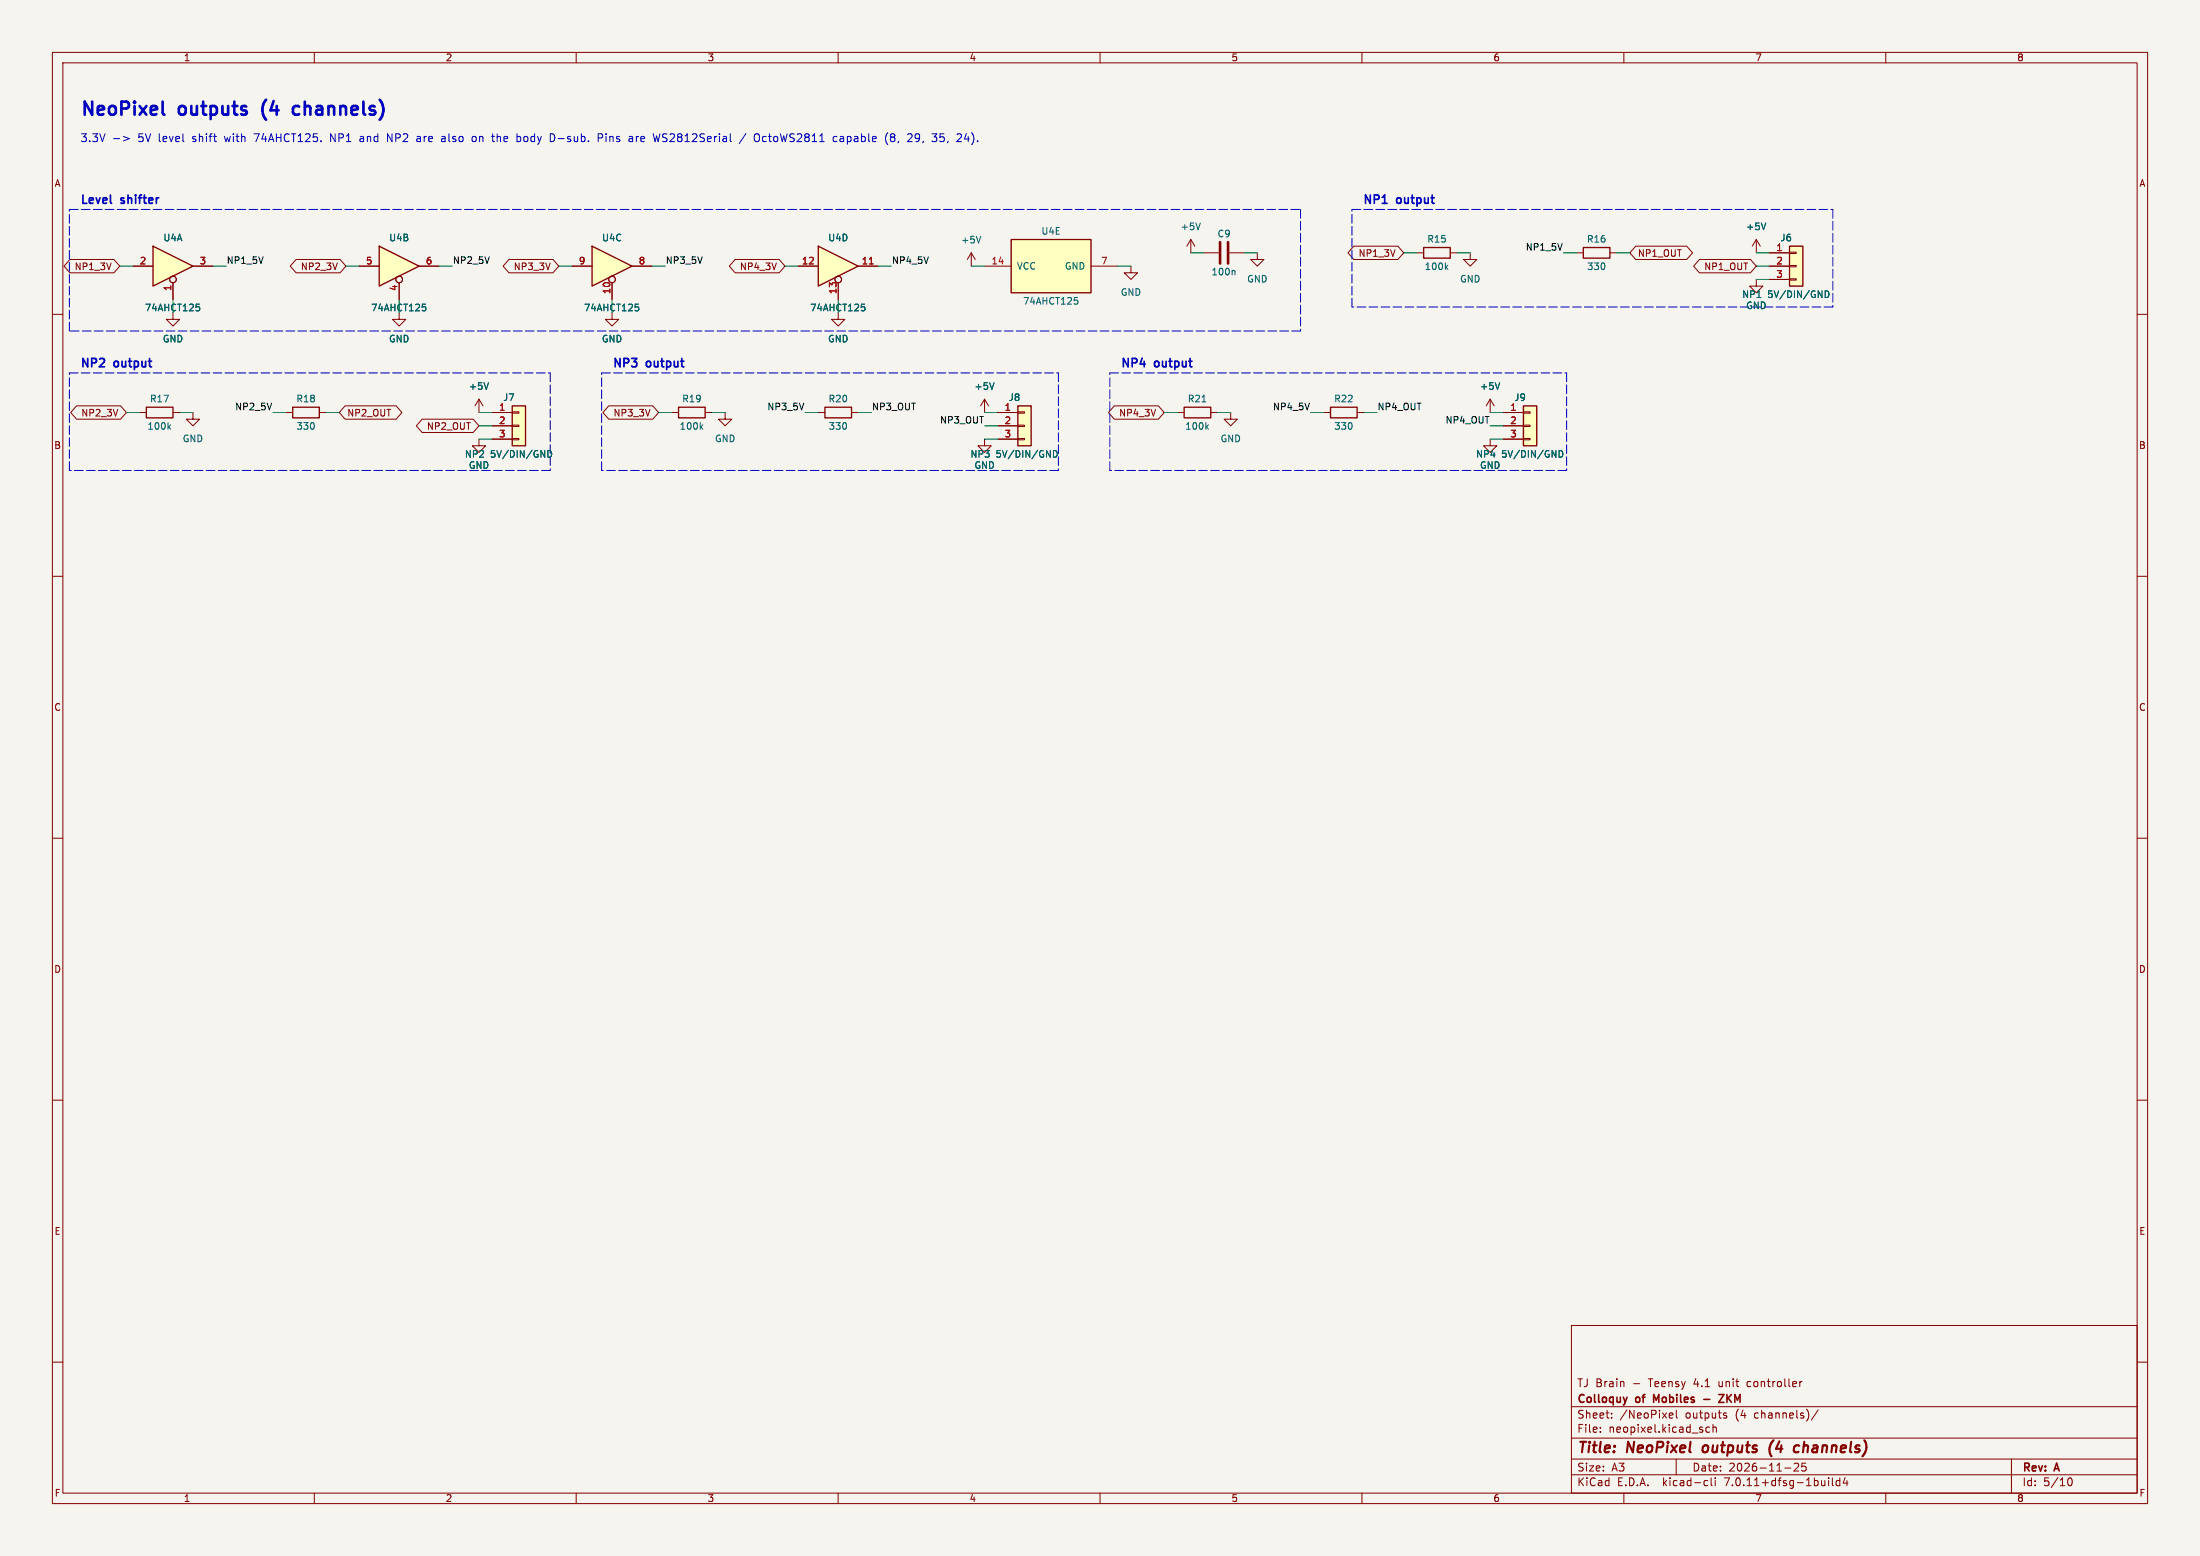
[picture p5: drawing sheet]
(kicad_sch (version 20230121) (generator eeschema)
 (paper "A3")
 (title_block (title "NeoPixel outputs (4 channels)") (date "2026-11-25") (rev "A") (company "Colloquy of Mobiles - ZKM") (comment 1 "TJ Brain - Teensy 4.1 unit controller"))
 (lib_symbols
  (symbol "74xx:74LVC125"
   (pin_names
    (offset 1.016)) (in_bom yes) (on_board yes)
   (property "Reference" "U" (at 0 1.27 0) (effects (font (size 1.27 1.27))))
   (property "Value" "74LVC125" (at 0 -1.27 0) (effects (font (size 1.27 1.27))))
   (property "Footprint" "" (at 0 0 0) (effects (font (size 1.27 1.27)) hide))
   (property "Datasheet" "http://www.ti.com/lit/gpn/sn74LVC125" (at 0 0 0) (effects (font (size 1.27 1.27)) hide))
   (property "ki_locked" "" (at 0 0 0) (effects (font (size 1.27 1.27))))
   (symbol "74LVC125_1_0"
    (polyline (pts (xy -3.81 3.81) (xy -3.81 -3.81) (xy 3.81 0) (xy -3.81 3.81)) (stroke (width 0.254) (type default)) (fill (type background)))
    (pin input inverted (at 0 -6.35 90) (length 4.445) (name "~" (effects (font (size 1.27 1.27)))) (number "1" (effects (font (size 1.27 1.27)))))
    (pin input line (at -7.62 0 0) (length 3.81) (name "~" (effects (font (size 1.27 1.27)))) (number "2" (effects (font (size 1.27 1.27)))))
    (pin tri_state line (at 7.62 0 180) (length 3.81) (name "~" (effects (font (size 1.27 1.27)))) (number "3" (effects (font (size 1.27 1.27))))))
   (symbol "74LVC125_2_0"
    (polyline (pts (xy -3.81 3.81) (xy -3.81 -3.81) (xy 3.81 0) (xy -3.81 3.81)) (stroke (width 0.254) (type default)) (fill (type background)))
    (pin input inverted (at 0 -6.35 90) (length 4.445) (name "~" (effects (font (size 1.27 1.27)))) (number "4" (effects (font (size 1.27 1.27)))))
    (pin input line (at -7.62 0 0) (length 3.81) (name "~" (effects (font (size 1.27 1.27)))) (number "5" (effects (font (size 1.27 1.27)))))
    (pin tri_state line (at 7.62 0 180) (length 3.81) (name "~" (effects (font (size 1.27 1.27)))) (number "6" (effects (font (size 1.27 1.27))))))
   (symbol "74LVC125_3_0"
    (polyline (pts (xy -3.81 3.81) (xy -3.81 -3.81) (xy 3.81 0) (xy -3.81 3.81)) (stroke (width 0.254) (type default)) (fill (type background)))
    (pin input inverted (at 0 -6.35 90) (length 4.445) (name "~" (effects (font (size 1.27 1.27)))) (number "10" (effects (font (size 1.27 1.27)))))
    (pin tri_state line (at 7.62 0 180) (length 3.81) (name "~" (effects (font (size 1.27 1.27)))) (number "8" (effects (font (size 1.27 1.27)))))
    (pin input line (at -7.62 0 0) (length 3.81) (name "~" (effects (font (size 1.27 1.27)))) (number "9" (effects (font (size 1.27 1.27))))))
   (symbol "74LVC125_4_0"
    (polyline (pts (xy -3.81 3.81) (xy -3.81 -3.81) (xy 3.81 0) (xy -3.81 3.81)) (stroke (width 0.254) (type default)) (fill (type background)))
    (pin tri_state line (at 7.62 0 180) (length 3.81) (name "~" (effects (font (size 1.27 1.27)))) (number "11" (effects (font (size 1.27 1.27)))))
    (pin input line (at -7.62 0 0) (length 3.81) (name "~" (effects (font (size 1.27 1.27)))) (number "12" (effects (font (size 1.27 1.27)))))
    (pin input inverted (at 0 -6.35 90) (length 4.445) (name "~" (effects (font (size 1.27 1.27)))) (number "13" (effects (font (size 1.27 1.27))))))
   (symbol "74LVC125_5_0"
    (pin power_in line (at 0 12.7 270) (length 5.08) (name "VCC" (effects (font (size 1.27 1.27)))) (number "14" (effects (font (size 1.27 1.27)))))
    (pin power_in line (at 0 -12.7 90) (length 5.08) (name "GND" (effects (font (size 1.27 1.27)))) (number "7" (effects (font (size 1.27 1.27))))))
   (symbol "74LVC125_5_1"
    (rectangle (start -5.08 7.62) (end 5.08 -7.62) (stroke (width 0.254) (type default)) (fill (type background)))))
(symbol "Connector_Generic:Conn_01x03"
   (pin_names
    (offset 1.016) hide) (in_bom yes) (on_board yes)
   (property "Reference" "J" (at 0 5.08 0) (effects (font (size 1.27 1.27))))
   (property "Value" "Conn_01x03" (at 0 -5.08 0) (effects (font (size 1.27 1.27))))
   (property "Footprint" "" (at 0 0 0) (effects (font (size 1.27 1.27)) hide))
   (property "Datasheet" "~" (at 0 0 0) (effects (font (size 1.27 1.27)) hide))
   (symbol "Conn_01x03_1_1"
    (rectangle (start -1.27 -2.413) (end 0 -2.667) (stroke (width 0.1524) (type default)) (fill (type none)))
    (rectangle (start -1.27 0.127) (end 0 -0.127) (stroke (width 0.1524) (type default)) (fill (type none)))
    (rectangle (start -1.27 2.667) (end 0 2.413) (stroke (width 0.1524) (type default)) (fill (type none)))
    (rectangle (start -1.27 3.81) (end 1.27 -3.81) (stroke (width 0.254) (type default)) (fill (type background)))
    (pin passive line (at -5.08 2.54 0) (length 3.81) (name "Pin_1" (effects (font (size 1.27 1.27)))) (number "1" (effects (font (size 1.27 1.27)))))
    (pin passive line (at -5.08 0 0) (length 3.81) (name "Pin_2" (effects (font (size 1.27 1.27)))) (number "2" (effects (font (size 1.27 1.27)))))
    (pin passive line (at -5.08 -2.54 0) (length 3.81) (name "Pin_3" (effects (font (size 1.27 1.27)))) (number "3" (effects (font (size 1.27 1.27)))))))
(symbol "Device:C"
   (pin_numbers hide)
   (pin_names
    (offset 0.254)) (in_bom yes) (on_board yes)
   (property "Reference" "C" (at 0.635 2.54 0) (effects (font (size 1.27 1.27)) (justify left)))
   (property "Value" "C" (at 0.635 -2.54 0) (effects (font (size 1.27 1.27)) (justify left)))
   (property "Footprint" "" (at 0.9652 -3.81 0) (effects (font (size 1.27 1.27)) hide))
   (property "Datasheet" "~" (at 0 0 0) (effects (font (size 1.27 1.27)) hide))
   (symbol "C_0_1"
    (polyline (pts (xy -2.032 -0.762) (xy 2.032 -0.762)) (stroke (width 0.508) (type default)) (fill (type none)))
    (polyline (pts (xy -2.032 0.762) (xy 2.032 0.762)) (stroke (width 0.508) (type default)) (fill (type none))))
   (symbol "C_1_1"
    (pin passive line (at 0 3.81 270) (length 2.794) (name "~" (effects (font (size 1.27 1.27)))) (number "1" (effects (font (size 1.27 1.27)))))
    (pin passive line (at 0 -3.81 90) (length 2.794) (name "~" (effects (font (size 1.27 1.27)))) (number "2" (effects (font (size 1.27 1.27)))))))
(symbol "Device:R"
   (pin_numbers hide)
   (pin_names
    (offset 0)) (in_bom yes) (on_board yes)
   (property "Reference" "R" (at 2.032 0 90) (effects (font (size 1.27 1.27))))
   (property "Value" "R" (at 0 0 90) (effects (font (size 1.27 1.27))))
   (property "Footprint" "" (at -1.778 0 90) (effects (font (size 1.27 1.27)) hide))
   (property "Datasheet" "~" (at 0 0 0) (effects (font (size 1.27 1.27)) hide))
   (symbol "R_0_1"
    (rectangle (start -1.016 -2.54) (end 1.016 2.54) (stroke (width 0.254) (type default)) (fill (type none))))
   (symbol "R_1_1"
    (pin passive line (at 0 3.81 270) (length 1.27) (name "~" (effects (font (size 1.27 1.27)))) (number "1" (effects (font (size 1.27 1.27)))))
    (pin passive line (at 0 -3.81 90) (length 1.27) (name "~" (effects (font (size 1.27 1.27)))) (number "2" (effects (font (size 1.27 1.27)))))))
(symbol "power:+5V"
   (power)
   (pin_names
    (offset 0)) (in_bom yes) (on_board yes)
   (property "Reference" "#PWR" (at 0 -3.81 0) (effects (font (size 1.27 1.27)) hide))
   (property "Value" "+5V" (at 0 3.556 0) (effects (font (size 1.27 1.27))))
   (property "Footprint" "" (at 0 0 0) (effects (font (size 1.27 1.27)) hide))
   (property "Datasheet" "" (at 0 0 0) (effects (font (size 1.27 1.27)) hide))
   (symbol "+5V_0_1"
    (polyline (pts (xy -0.762 1.27) (xy 0 2.54)) (stroke (width 0) (type default)) (fill (type none)))
    (polyline (pts (xy 0 0) (xy 0 2.54)) (stroke (width 0) (type default)) (fill (type none)))
    (polyline (pts (xy 0 2.54) (xy 0.762 1.27)) (stroke (width 0) (type default)) (fill (type none))))
   (symbol "+5V_1_1"
    (pin power_in line (at 0 0 90) (length 0) hide (name "+5V" (effects (font (size 1.27 1.27)))) (number "1" (effects (font (size 1.27 1.27)))))))
(symbol "power:GND"
   (power)
   (pin_names
    (offset 0)) (in_bom yes) (on_board yes)
   (property "Reference" "#PWR" (at 0 -6.35 0) (effects (font (size 1.27 1.27)) hide))
   (property "Value" "GND" (at 0 -3.81 0) (effects (font (size 1.27 1.27))))
   (property "Footprint" "" (at 0 0 0) (effects (font (size 1.27 1.27)) hide))
   (property "Datasheet" "" (at 0 0 0) (effects (font (size 1.27 1.27)) hide))
   (symbol "GND_0_1"
    (polyline (pts (xy 0 0) (xy 0 -1.27) (xy 1.27 -1.27) (xy 0 -2.54) (xy -1.27 -1.27) (xy 0 -1.27)) (stroke (width 0) (type default)) (fill (type none))))
   (symbol "GND_1_1"
    (pin power_in line (at 0 0 270) (length 0) hide (name "GND" (effects (font (size 1.27 1.27)))) (number "1" (effects (font (size 1.27 1.27))))))))
 (text "NeoPixel outputs (4 channels)" (at 15.24 22.48 0) (effects (font (size 2.5 2.5) bold) (justify left bottom)))
 (text "3.3V -> 5V level shift with 74AHCT125. NP1 and NP2 are also on the body D-sub. Pins are WS2812Serial / OctoWS2811 capable (8, 29, 35, 24)." (at 15.24 27.48 0) (effects (font (size 1.5 1.5)) (justify left bottom)))
 (text "Level shifter" (at 15.24 39.28 0) (effects (font (size 1.6 1.6) bold) (justify left bottom)))
 (polyline (pts (xy 13.24 39.98) (xy 248.2812 39.98)) (stroke (width 0) (type dash)))
 (polyline (pts (xy 248.2812 39.98) (xy 248.2812 63.18)) (stroke (width 0) (type dash)))
 (polyline (pts (xy 248.2812 63.18) (xy 13.24 63.18)) (stroke (width 0) (type dash)))
 (polyline (pts (xy 13.24 63.18) (xy 13.24 39.98)) (stroke (width 0) (type dash)))
 (symbol (lib_id "74xx:74LVC125") (at 33.02 50.8 0) (unit 1)
 (in_bom yes) (on_board yes) (dnp no)
 (property "Reference" "U4" (at 33.02 45.39 0) (effects (font (size 1.27 1.27))))
 (property "Value" "74AHCT125" (at 33.02 58.75 0) (effects (font (size 1.27 1.27))))
 (property "Footprint" "Package_SO:SOIC-14_3.9x8.7mm_P1.27mm" (at 33.02 50.8 0) (effects (font (size 1.27 1.27)) hide))
 (property "Datasheet" "" (at 33.02 50.8 0) (effects (font (size 1.27 1.27)) hide))
 (property "Description" "use 74AHCT125 (TTL thresholds @5V)" (at 33.02 50.8 0) (effects (font (size 1.27 1.27)) hide))
 (pin "1")
 (pin "2")
 (pin "3"))
 (wire (pts (xy 33.02 57.15) (xy 33.02 59.69)) (stroke (width 0) (type default)))
 (symbol (lib_id "power:GND") (at 33.02 59.69 0) (unit 1)
 (in_bom yes) (on_board yes) (dnp no)
 (property "Reference" "#PWR0501" (at 33.02 56.69 0) (effects (font (size 1.27 1.27)) hide))
 (property "Value" "GND" (at 33.02 64.69 0) (effects (font (size 1.27 1.27))))
 (property "Footprint" "" (at 33.02 59.69 0) (effects (font (size 1.27 1.27)) hide))
 (property "Datasheet" "" (at 33.02 59.69 0) (effects (font (size 1.27 1.27)) hide))
 (pin "1"))
 (wire (pts (xy 25.4 50.8) (xy 22.86 50.8)) (stroke (width 0) (type default)))
 (global_label "NP1_3V" (shape bidirectional) (at 22.86 50.8 180) (fields_autoplaced) (effects (font (size 1.27 1.27)) (justify right)) (property "Intersheetrefs" "${INTERSHEET_REFS}" (at 22.86 50.8 0) (effects (font (size 1 1)) hide)))
 (wire (pts (xy 40.64 50.8) (xy 43.18 50.8)) (stroke (width 0) (type default)))
 (label "NP1_5V" (at 43.18 50.8 0) (fields_autoplaced) (effects (font (size 1.27 1.27)) (justify left bottom)))
 (symbol (lib_id "74xx:74LVC125") (at 76.2 50.8 0) (unit 2)
 (in_bom yes) (on_board yes) (dnp no)
 (property "Reference" "U4" (at 76.2 45.39 0) (effects (font (size 1.27 1.27))))
 (property "Value" "74AHCT125" (at 76.2 58.75 0) (effects (font (size 1.27 1.27))))
 (property "Footprint" "Package_SO:SOIC-14_3.9x8.7mm_P1.27mm" (at 76.2 50.8 0) (effects (font (size 1.27 1.27)) hide))
 (property "Datasheet" "" (at 76.2 50.8 0) (effects (font (size 1.27 1.27)) hide))
 (property "Description" "use 74AHCT125 (TTL thresholds @5V)" (at 76.2 50.8 0) (effects (font (size 1.27 1.27)) hide))
 (pin "4")
 (pin "5")
 (pin "6"))
 (wire (pts (xy 76.2 57.15) (xy 76.2 59.69)) (stroke (width 0) (type default)))
 (symbol (lib_id "power:GND") (at 76.2 59.69 0) (unit 1)
 (in_bom yes) (on_board yes) (dnp no)
 (property "Reference" "#PWR0502" (at 76.2 56.69 0) (effects (font (size 1.27 1.27)) hide))
 (property "Value" "GND" (at 76.2 64.69 0) (effects (font (size 1.27 1.27))))
 (property "Footprint" "" (at 76.2 59.69 0) (effects (font (size 1.27 1.27)) hide))
 (property "Datasheet" "" (at 76.2 59.69 0) (effects (font (size 1.27 1.27)) hide))
 (pin "1"))
 (wire (pts (xy 68.58 50.8) (xy 66.04 50.8)) (stroke (width 0) (type default)))
 (global_label "NP2_3V" (shape bidirectional) (at 66.04 50.8 180) (fields_autoplaced) (effects (font (size 1.27 1.27)) (justify right)) (property "Intersheetrefs" "${INTERSHEET_REFS}" (at 66.04 50.8 0) (effects (font (size 1 1)) hide)))
 (wire (pts (xy 83.82 50.8) (xy 86.36 50.8)) (stroke (width 0) (type default)))
 (label "NP2_5V" (at 86.36 50.8 0) (fields_autoplaced) (effects (font (size 1.27 1.27)) (justify left bottom)))
 (symbol (lib_id "74xx:74LVC125") (at 116.84 50.8 0) (unit 3)
 (in_bom yes) (on_board yes) (dnp no)
 (property "Reference" "U4" (at 116.84 45.39 0) (effects (font (size 1.27 1.27))))
 (property "Value" "74AHCT125" (at 116.84 58.75 0) (effects (font (size 1.27 1.27))))
 (property "Footprint" "Package_SO:SOIC-14_3.9x8.7mm_P1.27mm" (at 116.84 50.8 0) (effects (font (size 1.27 1.27)) hide))
 (property "Datasheet" "" (at 116.84 50.8 0) (effects (font (size 1.27 1.27)) hide))
 (property "Description" "use 74AHCT125 (TTL thresholds @5V)" (at 116.84 50.8 0) (effects (font (size 1.27 1.27)) hide))
 (pin "10")
 (pin "8")
 (pin "9"))
 (wire (pts (xy 116.84 57.15) (xy 116.84 59.69)) (stroke (width 0) (type default)))
 (symbol (lib_id "power:GND") (at 116.84 59.69 0) (unit 1)
 (in_bom yes) (on_board yes) (dnp no)
 (property "Reference" "#PWR0503" (at 116.84 56.69 0) (effects (font (size 1.27 1.27)) hide))
 (property "Value" "GND" (at 116.84 64.69 0) (effects (font (size 1.27 1.27))))
 (property "Footprint" "" (at 116.84 59.69 0) (effects (font (size 1.27 1.27)) hide))
 (property "Datasheet" "" (at 116.84 59.69 0) (effects (font (size 1.27 1.27)) hide))
 (pin "1"))
 (wire (pts (xy 124.46 50.8) (xy 127 50.8)) (stroke (width 0) (type default)))
 (label "NP3_5V" (at 127 50.8 0) (fields_autoplaced) (effects (font (size 1.27 1.27)) (justify left bottom)))
 (wire (pts (xy 109.22 50.8) (xy 106.68 50.8)) (stroke (width 0) (type default)))
 (global_label "NP3_3V" (shape bidirectional) (at 106.68 50.8 180) (fields_autoplaced) (effects (font (size 1.27 1.27)) (justify right)) (property "Intersheetrefs" "${INTERSHEET_REFS}" (at 106.68 50.8 0) (effects (font (size 1 1)) hide)))
 (symbol (lib_id "74xx:74LVC125") (at 160.02 50.8 0) (unit 4)
 (in_bom yes) (on_board yes) (dnp no)
 (property "Reference" "U4" (at 160.02 45.39 0) (effects (font (size 1.27 1.27))))
 (property "Value" "74AHCT125" (at 160.02 58.75 0) (effects (font (size 1.27 1.27))))
 (property "Footprint" "Package_SO:SOIC-14_3.9x8.7mm_P1.27mm" (at 160.02 50.8 0) (effects (font (size 1.27 1.27)) hide))
 (property "Datasheet" "" (at 160.02 50.8 0) (effects (font (size 1.27 1.27)) hide))
 (property "Description" "use 74AHCT125 (TTL thresholds @5V)" (at 160.02 50.8 0) (effects (font (size 1.27 1.27)) hide))
 (pin "11")
 (pin "12")
 (pin "13"))
 (wire (pts (xy 167.64 50.8) (xy 170.18 50.8)) (stroke (width 0) (type default)))
 (label "NP4_5V" (at 170.18 50.8 0) (fields_autoplaced) (effects (font (size 1.27 1.27)) (justify left bottom)))
 (wire (pts (xy 152.4 50.8) (xy 149.86 50.8)) (stroke (width 0) (type default)))
 (global_label "NP4_3V" (shape bidirectional) (at 149.86 50.8 180) (fields_autoplaced) (effects (font (size 1.27 1.27)) (justify right)) (property "Intersheetrefs" "${INTERSHEET_REFS}" (at 149.86 50.8 0) (effects (font (size 1 1)) hide)))
 (wire (pts (xy 160.02 57.15) (xy 160.02 59.69)) (stroke (width 0) (type default)))
 (symbol (lib_id "power:GND") (at 160.02 59.69 0) (unit 1)
 (in_bom yes) (on_board yes) (dnp no)
 (property "Reference" "#PWR0504" (at 160.02 56.69 0) (effects (font (size 1.27 1.27)) hide))
 (property "Value" "GND" (at 160.02 64.69 0) (effects (font (size 1.27 1.27))))
 (property "Footprint" "" (at 160.02 59.69 0) (effects (font (size 1.27 1.27)) hide))
 (property "Datasheet" "" (at 160.02 59.69 0) (effects (font (size 1.27 1.27)) hide))
 (pin "1"))
 (symbol (lib_id "74xx:74LVC125") (at 200.66 50.8 90) (unit 5)
 (in_bom yes) (on_board yes) (dnp no)
 (property "Reference" "U4" (at 200.66 44.12 90) (effects (font (size 1.27 1.27))))
 (property "Value" "74AHCT125" (at 200.66 57.48 90) (effects (font (size 1.27 1.27))))
 (property "Footprint" "Package_SO:SOIC-14_3.9x8.7mm_P1.27mm" (at 200.66 50.8 90) (effects (font (size 1.27 1.27)) hide))
 (property "Datasheet" "" (at 200.66 50.8 90) (effects (font (size 1.27 1.27)) hide))
 (property "Description" "use 74AHCT125 (TTL thresholds @5V)" (at 200.66 50.8 90) (effects (font (size 1.27 1.27)) hide))
 (pin "14")
 (pin "7"))
 (wire (pts (xy 187.96 50.8) (xy 185.42 50.8)) (stroke (width 0) (type default)))
 (symbol (lib_id "power:+5V") (at 185.42 50.8 0) (unit 1)
 (in_bom yes) (on_board yes) (dnp no)
 (property "Reference" "#PWR0505" (at 185.42 47.8 0) (effects (font (size 1.27 1.27)) hide))
 (property "Value" "+5V" (at 185.42 45.8 0) (effects (font (size 1.27 1.27))))
 (property "Footprint" "" (at 185.42 50.8 0) (effects (font (size 1.27 1.27)) hide))
 (property "Datasheet" "" (at 185.42 50.8 0) (effects (font (size 1.27 1.27)) hide))
 (pin "1"))
 (wire (pts (xy 213.36 50.8) (xy 215.9 50.8)) (stroke (width 0) (type default)))
 (symbol (lib_id "power:GND") (at 215.9 50.8 0) (unit 1)
 (in_bom yes) (on_board yes) (dnp no)
 (property "Reference" "#PWR0506" (at 215.9 47.8 0) (effects (font (size 1.27 1.27)) hide))
 (property "Value" "GND" (at 215.9 55.8 0) (effects (font (size 1.27 1.27))))
 (property "Footprint" "" (at 215.9 50.8 0) (effects (font (size 1.27 1.27)) hide))
 (property "Datasheet" "" (at 215.9 50.8 0) (effects (font (size 1.27 1.27)) hide))
 (pin "1"))
 (symbol (lib_id "Device:C") (at 233.68 48.26 90) (unit 1)
 (in_bom yes) (on_board yes) (dnp no)
 (property "Reference" "C9" (at 233.68 44.628 90) (effects (font (size 1.27 1.27))))
 (property "Value" "100n" (at 233.68 51.892 90) (effects (font (size 1.27 1.27))))
 (property "Footprint" "Capacitor_SMD:C_0805_2012Metric_Pad1.18x1.45mm_HandSolder" (at 233.68 48.26 90) (effects (font (size 1.27 1.27)) hide))
 (property "Datasheet" "" (at 233.68 48.26 90) (effects (font (size 1.27 1.27)) hide))
 (pin "1")
 (pin "2"))
 (wire (pts (xy 229.87 48.26) (xy 227.33 48.26)) (stroke (width 0) (type default)))
 (symbol (lib_id "power:+5V") (at 227.33 48.26 0) (unit 1)
 (in_bom yes) (on_board yes) (dnp no)
 (property "Reference" "#PWR0507" (at 227.33 45.26 0) (effects (font (size 1.27 1.27)) hide))
 (property "Value" "+5V" (at 227.33 43.26 0) (effects (font (size 1.27 1.27))))
 (property "Footprint" "" (at 227.33 48.26 0) (effects (font (size 1.27 1.27)) hide))
 (property "Datasheet" "" (at 227.33 48.26 0) (effects (font (size 1.27 1.27)) hide))
 (pin "1"))
 (wire (pts (xy 237.49 48.26) (xy 240.03 48.26)) (stroke (width 0) (type default)))
 (symbol (lib_id "power:GND") (at 240.03 48.26 0) (unit 1)
 (in_bom yes) (on_board yes) (dnp no)
 (property "Reference" "#PWR0508" (at 240.03 45.26 0) (effects (font (size 1.27 1.27)) hide))
 (property "Value" "GND" (at 240.03 53.26 0) (effects (font (size 1.27 1.27))))
 (property "Footprint" "" (at 240.03 48.26 0) (effects (font (size 1.27 1.27)) hide))
 (property "Datasheet" "" (at 240.03 48.26 0) (effects (font (size 1.27 1.27)) hide))
 (pin "1"))
 (text "NP1 output" (at 260.0912 39.28 0) (effects (font (size 1.6 1.6) bold) (justify left bottom)))
 (polyline (pts (xy 258.0912 39.98) (xy 349.8956 39.98)) (stroke (width 0) (type dash)))
 (polyline (pts (xy 349.8956 39.98) (xy 349.8956 58.6)) (stroke (width 0) (type dash)))
 (polyline (pts (xy 349.8956 58.6) (xy 258.0912 58.6)) (stroke (width 0) (type dash)))
 (polyline (pts (xy 258.0912 58.6) (xy 258.0912 39.98)) (stroke (width 0) (type dash)))
 (symbol (lib_id "Device:R") (at 274.32 48.26 90) (unit 1)
 (in_bom yes) (on_board yes) (dnp no)
 (property "Reference" "R15" (at 274.32 45.644 90) (effects (font (size 1.27 1.27))))
 (property "Value" "100k" (at 274.32 50.876 90) (effects (font (size 1.27 1.27))))
 (property "Footprint" "Resistor_SMD:R_0805_2012Metric_Pad1.20x1.40mm_HandSolder" (at 274.32 48.26 90) (effects (font (size 1.27 1.27)) hide))
 (property "Datasheet" "" (at 274.32 48.26 90) (effects (font (size 1.27 1.27)) hide))
 (property "Description" "keeps strip quiet while Teensy boots" (at 274.32 48.26 90) (effects (font (size 1.27 1.27)) hide))
 (pin "1")
 (pin "2"))
 (wire (pts (xy 270.51 48.26) (xy 267.97 48.26)) (stroke (width 0) (type default)))
 (global_label "NP1_3V" (shape bidirectional) (at 267.97 48.26 180) (fields_autoplaced) (effects (font (size 1.27 1.27)) (justify right)) (property "Intersheetrefs" "${INTERSHEET_REFS}" (at 267.97 48.26 0) (effects (font (size 1 1)) hide)))
 (wire (pts (xy 278.13 48.26) (xy 280.67 48.26)) (stroke (width 0) (type default)))
 (symbol (lib_id "power:GND") (at 280.67 48.26 0) (unit 1)
 (in_bom yes) (on_board yes) (dnp no)
 (property "Reference" "#PWR0509" (at 280.67 45.26 0) (effects (font (size 1.27 1.27)) hide))
 (property "Value" "GND" (at 280.67 53.26 0) (effects (font (size 1.27 1.27))))
 (property "Footprint" "" (at 280.67 48.26 0) (effects (font (size 1.27 1.27)) hide))
 (property "Datasheet" "" (at 280.67 48.26 0) (effects (font (size 1.27 1.27)) hide))
 (pin "1"))
 (symbol (lib_id "Device:R") (at 304.8 48.26 90) (unit 1)
 (in_bom yes) (on_board yes) (dnp no)
 (property "Reference" "R16" (at 304.8 45.644 90) (effects (font (size 1.27 1.27))))
 (property "Value" "330" (at 304.8 50.876 90) (effects (font (size 1.27 1.27))))
 (property "Footprint" "Resistor_SMD:R_0805_2012Metric_Pad1.20x1.40mm_HandSolder" (at 304.8 48.26 90) (effects (font (size 1.27 1.27)) hide))
 (property "Datasheet" "" (at 304.8 48.26 90) (effects (font (size 1.27 1.27)) hide))
 (pin "1")
 (pin "2"))
 (wire (pts (xy 300.99 48.26) (xy 298.45 48.26)) (stroke (width 0) (type default)))
 (label "NP1_5V" (at 298.45 48.26 180) (fields_autoplaced) (effects (font (size 1.27 1.27)) (justify right bottom)))
 (wire (pts (xy 308.61 48.26) (xy 311.15 48.26)) (stroke (width 0) (type default)))
 (global_label "NP1_OUT" (shape bidirectional) (at 311.15 48.26 0) (fields_autoplaced) (effects (font (size 1.27 1.27)) (justify left)) (property "Intersheetrefs" "${INTERSHEET_REFS}" (at 311.15 48.26 0) (effects (font (size 1 1)) hide)))
 (symbol (lib_id "Connector_Generic:Conn_01x03") (at 342.9 50.8 0) (unit 1)
 (in_bom yes) (on_board yes) (dnp no)
 (property "Reference" "J6" (at 340.995 45.39 0) (effects (font (size 1.27 1.27))))
 (property "Value" "NP1 5V/DIN/GND" (at 340.995 56.21 0) (effects (font (size 1.27 1.27))))
 (property "Footprint" "Connector_Phoenix_MSTB:PhoenixContact_MSTBA_2,5_3-G-5,08_1x03_P5.08mm_Horizontal" (at 342.9 50.8 0) (effects (font (size 1.27 1.27)) hide))
 (property "Datasheet" "" (at 342.9 50.8 0) (effects (font (size 1.27 1.27)) hide))
 (property "MPN" "Phoenix MSTBA 2,5/3-G-5,08 + MSTB 2,5/3-ST-5,08" (at 342.9 50.8 0) (effects (font (size 1.27 1.27)) hide))
 (pin "1")
 (pin "2")
 (pin "3"))
 (wire (pts (xy 337.82 48.26) (xy 335.28 48.26)) (stroke (width 0) (type default)))
 (symbol (lib_id "power:+5V") (at 335.28 48.26 0) (unit 1)
 (in_bom yes) (on_board yes) (dnp no)
 (property "Reference" "#PWR0510" (at 335.28 45.26 0) (effects (font (size 1.27 1.27)) hide))
 (property "Value" "+5V" (at 335.28 43.26 0) (effects (font (size 1.27 1.27))))
 (property "Footprint" "" (at 335.28 48.26 0) (effects (font (size 1.27 1.27)) hide))
 (property "Datasheet" "" (at 335.28 48.26 0) (effects (font (size 1.27 1.27)) hide))
 (pin "1"))
 (wire (pts (xy 337.82 50.8) (xy 335.28 50.8)) (stroke (width 0) (type default)))
 (global_label "NP1_OUT" (shape bidirectional) (at 335.28 50.8 180) (fields_autoplaced) (effects (font (size 1.27 1.27)) (justify right)) (property "Intersheetrefs" "${INTERSHEET_REFS}" (at 335.28 50.8 0) (effects (font (size 1 1)) hide)))
 (wire (pts (xy 337.82 53.34) (xy 335.28 53.34)) (stroke (width 0) (type default)))
 (symbol (lib_id "power:GND") (at 335.28 53.34 0) (unit 1)
 (in_bom yes) (on_board yes) (dnp no)
 (property "Reference" "#PWR0511" (at 335.28 50.34 0) (effects (font (size 1.27 1.27)) hide))
 (property "Value" "GND" (at 335.28 58.34 0) (effects (font (size 1.27 1.27))))
 (property "Footprint" "" (at 335.28 53.34 0) (effects (font (size 1.27 1.27)) hide))
 (property "Datasheet" "" (at 335.28 53.34 0) (effects (font (size 1.27 1.27)) hide))
 (pin "1"))
 (text "NP2 output" (at 15.24 70.48 0) (effects (font (size 1.6 1.6) bold) (justify left bottom)))
 (polyline (pts (xy 13.24 71.18) (xy 105.0444 71.18)) (stroke (width 0) (type dash)))
 (polyline (pts (xy 105.0444 71.18) (xy 105.0444 89.8)) (stroke (width 0) (type dash)))
 (polyline (pts (xy 105.0444 89.8) (xy 13.24 89.8)) (stroke (width 0) (type dash)))
 (polyline (pts (xy 13.24 89.8) (xy 13.24 71.18)) (stroke (width 0) (type dash)))
 (symbol (lib_id "Device:R") (at 30.48 78.74 90) (unit 1)
 (in_bom yes) (on_board yes) (dnp no)
 (property "Reference" "R17" (at 30.48 76.124 90) (effects (font (size 1.27 1.27))))
 (property "Value" "100k" (at 30.48 81.356 90) (effects (font (size 1.27 1.27))))
 (property "Footprint" "Resistor_SMD:R_0805_2012Metric_Pad1.20x1.40mm_HandSolder" (at 30.48 78.74 90) (effects (font (size 1.27 1.27)) hide))
 (property "Datasheet" "" (at 30.48 78.74 90) (effects (font (size 1.27 1.27)) hide))
 (property "Description" "keeps strip quiet while Teensy boots" (at 30.48 78.74 90) (effects (font (size 1.27 1.27)) hide))
 (pin "1")
 (pin "2"))
 (wire (pts (xy 26.67 78.74) (xy 24.13 78.74)) (stroke (width 0) (type default)))
 (global_label "NP2_3V" (shape bidirectional) (at 24.13 78.74 180) (fields_autoplaced) (effects (font (size 1.27 1.27)) (justify right)) (property "Intersheetrefs" "${INTERSHEET_REFS}" (at 24.13 78.74 0) (effects (font (size 1 1)) hide)))
 (wire (pts (xy 34.29 78.74) (xy 36.83 78.74)) (stroke (width 0) (type default)))
 (symbol (lib_id "power:GND") (at 36.83 78.74 0) (unit 1)
 (in_bom yes) (on_board yes) (dnp no)
 (property "Reference" "#PWR0512" (at 36.83 75.74 0) (effects (font (size 1.27 1.27)) hide))
 (property "Value" "GND" (at 36.83 83.74 0) (effects (font (size 1.27 1.27))))
 (property "Footprint" "" (at 36.83 78.74 0) (effects (font (size 1.27 1.27)) hide))
 (property "Datasheet" "" (at 36.83 78.74 0) (effects (font (size 1.27 1.27)) hide))
 (pin "1"))
 (symbol (lib_id "Device:R") (at 58.42 78.74 90) (unit 1)
 (in_bom yes) (on_board yes) (dnp no)
 (property "Reference" "R18" (at 58.42 76.124 90) (effects (font (size 1.27 1.27))))
 (property "Value" "330" (at 58.42 81.356 90) (effects (font (size 1.27 1.27))))
 (property "Footprint" "Resistor_SMD:R_0805_2012Metric_Pad1.20x1.40mm_HandSolder" (at 58.42 78.74 90) (effects (font (size 1.27 1.27)) hide))
 (property "Datasheet" "" (at 58.42 78.74 90) (effects (font (size 1.27 1.27)) hide))
 (pin "1")
 (pin "2"))
 (wire (pts (xy 54.61 78.74) (xy 52.07 78.74)) (stroke (width 0) (type default)))
 (label "NP2_5V" (at 52.07 78.74 180) (fields_autoplaced) (effects (font (size 1.27 1.27)) (justify right bottom)))
 (wire (pts (xy 62.23 78.74) (xy 64.77 78.74)) (stroke (width 0) (type default)))
 (global_label "NP2_OUT" (shape bidirectional) (at 64.77 78.74 0) (fields_autoplaced) (effects (font (size 1.27 1.27)) (justify left)) (property "Intersheetrefs" "${INTERSHEET_REFS}" (at 64.77 78.74 0) (effects (font (size 1 1)) hide)))
 (symbol (lib_id "Connector_Generic:Conn_01x03") (at 99.06 81.28 0) (unit 1)
 (in_bom yes) (on_board yes) (dnp no)
 (property "Reference" "J7" (at 97.155 75.87 0) (effects (font (size 1.27 1.27))))
 (property "Value" "NP2 5V/DIN/GND" (at 97.155 86.69 0) (effects (font (size 1.27 1.27))))
 (property "Footprint" "Connector_Phoenix_MSTB:PhoenixContact_MSTBA_2,5_3-G-5,08_1x03_P5.08mm_Horizontal" (at 99.06 81.28 0) (effects (font (size 1.27 1.27)) hide))
 (property "Datasheet" "" (at 99.06 81.28 0) (effects (font (size 1.27 1.27)) hide))
 (property "MPN" "Phoenix MSTBA 2,5/3-G-5,08 + MSTB 2,5/3-ST-5,08" (at 99.06 81.28 0) (effects (font (size 1.27 1.27)) hide))
 (pin "1")
 (pin "2")
 (pin "3"))
 (wire (pts (xy 93.98 78.74) (xy 91.44 78.74)) (stroke (width 0) (type default)))
 (symbol (lib_id "power:+5V") (at 91.44 78.74 0) (unit 1)
 (in_bom yes) (on_board yes) (dnp no)
 (property "Reference" "#PWR0513" (at 91.44 75.74 0) (effects (font (size 1.27 1.27)) hide))
 (property "Value" "+5V" (at 91.44 73.74 0) (effects (font (size 1.27 1.27))))
 (property "Footprint" "" (at 91.44 78.74 0) (effects (font (size 1.27 1.27)) hide))
 (property "Datasheet" "" (at 91.44 78.74 0) (effects (font (size 1.27 1.27)) hide))
 (pin "1"))
 (wire (pts (xy 93.98 81.28) (xy 91.44 81.28)) (stroke (width 0) (type default)))
 (global_label "NP2_OUT" (shape bidirectional) (at 91.44 81.28 180) (fields_autoplaced) (effects (font (size 1.27 1.27)) (justify right)) (property "Intersheetrefs" "${INTERSHEET_REFS}" (at 91.44 81.28 0) (effects (font (size 1 1)) hide)))
 (wire (pts (xy 93.98 83.82) (xy 91.44 83.82)) (stroke (width 0) (type default)))
 (symbol (lib_id "power:GND") (at 91.44 83.82 0) (unit 1)
 (in_bom yes) (on_board yes) (dnp no)
 (property "Reference" "#PWR0514" (at 91.44 80.82 0) (effects (font (size 1.27 1.27)) hide))
 (property "Value" "GND" (at 91.44 88.82 0) (effects (font (size 1.27 1.27))))
 (property "Footprint" "" (at 91.44 83.82 0) (effects (font (size 1.27 1.27)) hide))
 (property "Datasheet" "" (at 91.44 83.82 0) (effects (font (size 1.27 1.27)) hide))
 (pin "1"))
 (text "NP3 output" (at 116.8544 70.48 0) (effects (font (size 1.6 1.6) bold) (justify left bottom)))
 (polyline (pts (xy 114.8544 71.18) (xy 202.0588 71.18)) (stroke (width 0) (type dash)))
 (polyline (pts (xy 202.0588 71.18) (xy 202.0588 89.8)) (stroke (width 0) (type dash)))
 (polyline (pts (xy 202.0588 89.8) (xy 114.8544 89.8)) (stroke (width 0) (type dash)))
 (polyline (pts (xy 114.8544 89.8) (xy 114.8544 71.18)) (stroke (width 0) (type dash)))
 (symbol (lib_id "Device:R") (at 132.08 78.74 90) (unit 1)
 (in_bom yes) (on_board yes) (dnp no)
 (property "Reference" "R19" (at 132.08 76.124 90) (effects (font (size 1.27 1.27))))
 (property "Value" "100k" (at 132.08 81.356 90) (effects (font (size 1.27 1.27))))
 (property "Footprint" "Resistor_SMD:R_0805_2012Metric_Pad1.20x1.40mm_HandSolder" (at 132.08 78.74 90) (effects (font (size 1.27 1.27)) hide))
 (property "Datasheet" "" (at 132.08 78.74 90) (effects (font (size 1.27 1.27)) hide))
 (property "Description" "keeps strip quiet while Teensy boots" (at 132.08 78.74 90) (effects (font (size 1.27 1.27)) hide))
 (pin "1")
 (pin "2"))
 (wire (pts (xy 128.27 78.74) (xy 125.73 78.74)) (stroke (width 0) (type default)))
 (global_label "NP3_3V" (shape bidirectional) (at 125.73 78.74 180) (fields_autoplaced) (effects (font (size 1.27 1.27)) (justify right)) (property "Intersheetrefs" "${INTERSHEET_REFS}" (at 125.73 78.74 0) (effects (font (size 1 1)) hide)))
 (wire (pts (xy 135.89 78.74) (xy 138.43 78.74)) (stroke (width 0) (type default)))
 (symbol (lib_id "power:GND") (at 138.43 78.74 0) (unit 1)
 (in_bom yes) (on_board yes) (dnp no)
 (property "Reference" "#PWR0515" (at 138.43 75.74 0) (effects (font (size 1.27 1.27)) hide))
 (property "Value" "GND" (at 138.43 83.74 0) (effects (font (size 1.27 1.27))))
 (property "Footprint" "" (at 138.43 78.74 0) (effects (font (size 1.27 1.27)) hide))
 (property "Datasheet" "" (at 138.43 78.74 0) (effects (font (size 1.27 1.27)) hide))
 (pin "1"))
 (symbol (lib_id "Device:R") (at 160.02 78.74 90) (unit 1)
 (in_bom yes) (on_board yes) (dnp no)
 (property "Reference" "R20" (at 160.02 76.124 90) (effects (font (size 1.27 1.27))))
 (property "Value" "330" (at 160.02 81.356 90) (effects (font (size 1.27 1.27))))
 (property "Footprint" "Resistor_SMD:R_0805_2012Metric_Pad1.20x1.40mm_HandSolder" (at 160.02 78.74 90) (effects (font (size 1.27 1.27)) hide))
 (property "Datasheet" "" (at 160.02 78.74 90) (effects (font (size 1.27 1.27)) hide))
 (pin "1")
 (pin "2"))
 (wire (pts (xy 156.21 78.74) (xy 153.67 78.74)) (stroke (width 0) (type default)))
 (label "NP3_5V" (at 153.67 78.74 180) (fields_autoplaced) (effects (font (size 1.27 1.27)) (justify right bottom)))
 (wire (pts (xy 163.83 78.74) (xy 166.37 78.74)) (stroke (width 0) (type default)))
 (label "NP3_OUT" (at 166.37 78.74 0) (fields_autoplaced) (effects (font (size 1.27 1.27)) (justify left bottom)))
 (symbol (lib_id "Connector_Generic:Conn_01x03") (at 195.58 81.28 0) (unit 1)
 (in_bom yes) (on_board yes) (dnp no)
 (property "Reference" "J8" (at 193.675 75.87 0) (effects (font (size 1.27 1.27))))
 (property "Value" "NP3 5V/DIN/GND" (at 193.675 86.69 0) (effects (font (size 1.27 1.27))))
 (property "Footprint" "Connector_Phoenix_MSTB:PhoenixContact_MSTBA_2,5_3-G-5,08_1x03_P5.08mm_Horizontal" (at 195.58 81.28 0) (effects (font (size 1.27 1.27)) hide))
 (property "Datasheet" "" (at 195.58 81.28 0) (effects (font (size 1.27 1.27)) hide))
 (property "MPN" "Phoenix MSTBA 2,5/3-G-5,08 + MSTB 2,5/3-ST-5,08" (at 195.58 81.28 0) (effects (font (size 1.27 1.27)) hide))
 (pin "1")
 (pin "2")
 (pin "3"))
 (wire (pts (xy 190.5 78.74) (xy 187.96 78.74)) (stroke (width 0) (type default)))
 (symbol (lib_id "power:+5V") (at 187.96 78.74 0) (unit 1)
 (in_bom yes) (on_board yes) (dnp no)
 (property "Reference" "#PWR0516" (at 187.96 75.74 0) (effects (font (size 1.27 1.27)) hide))
 (property "Value" "+5V" (at 187.96 73.74 0) (effects (font (size 1.27 1.27))))
 (property "Footprint" "" (at 187.96 78.74 0) (effects (font (size 1.27 1.27)) hide))
 (property "Datasheet" "" (at 187.96 78.74 0) (effects (font (size 1.27 1.27)) hide))
 (pin "1"))
 (wire (pts (xy 190.5 81.28) (xy 187.96 81.28)) (stroke (width 0) (type default)))
 (label "NP3_OUT" (at 187.96 81.28 180) (fields_autoplaced) (effects (font (size 1.27 1.27)) (justify right bottom)))
 (wire (pts (xy 190.5 83.82) (xy 187.96 83.82)) (stroke (width 0) (type default)))
 (symbol (lib_id "power:GND") (at 187.96 83.82 0) (unit 1)
 (in_bom yes) (on_board yes) (dnp no)
 (property "Reference" "#PWR0517" (at 187.96 80.82 0) (effects (font (size 1.27 1.27)) hide))
 (property "Value" "GND" (at 187.96 88.82 0) (effects (font (size 1.27 1.27))))
 (property "Footprint" "" (at 187.96 83.82 0) (effects (font (size 1.27 1.27)) hide))
 (property "Datasheet" "" (at 187.96 83.82 0) (effects (font (size 1.27 1.27)) hide))
 (pin "1"))
 (text "NP4 output" (at 213.8688 70.48 0) (effects (font (size 1.6 1.6) bold) (justify left bottom)))
 (polyline (pts (xy 211.8688 71.18) (xy 299.0732 71.18)) (stroke (width 0) (type dash)))
 (polyline (pts (xy 299.0732 71.18) (xy 299.0732 89.8)) (stroke (width 0) (type dash)))
 (polyline (pts (xy 299.0732 89.8) (xy 211.8688 89.8)) (stroke (width 0) (type dash)))
 (polyline (pts (xy 211.8688 89.8) (xy 211.8688 71.18)) (stroke (width 0) (type dash)))
 (symbol (lib_id "Device:R") (at 228.6 78.74 90) (unit 1)
 (in_bom yes) (on_board yes) (dnp no)
 (property "Reference" "R21" (at 228.6 76.124 90) (effects (font (size 1.27 1.27))))
 (property "Value" "100k" (at 228.6 81.356 90) (effects (font (size 1.27 1.27))))
 (property "Footprint" "Resistor_SMD:R_0805_2012Metric_Pad1.20x1.40mm_HandSolder" (at 228.6 78.74 90) (effects (font (size 1.27 1.27)) hide))
 (property "Datasheet" "" (at 228.6 78.74 90) (effects (font (size 1.27 1.27)) hide))
 (property "Description" "keeps strip quiet while Teensy boots" (at 228.6 78.74 90) (effects (font (size 1.27 1.27)) hide))
 (pin "1")
 (pin "2"))
 (wire (pts (xy 224.79 78.74) (xy 222.25 78.74)) (stroke (width 0) (type default)))
 (global_label "NP4_3V" (shape bidirectional) (at 222.25 78.74 180) (fields_autoplaced) (effects (font (size 1.27 1.27)) (justify right)) (property "Intersheetrefs" "${INTERSHEET_REFS}" (at 222.25 78.74 0) (effects (font (size 1 1)) hide)))
 (wire (pts (xy 232.41 78.74) (xy 234.95 78.74)) (stroke (width 0) (type default)))
 (symbol (lib_id "power:GND") (at 234.95 78.74 0) (unit 1)
 (in_bom yes) (on_board yes) (dnp no)
 (property "Reference" "#PWR0518" (at 234.95 75.74 0) (effects (font (size 1.27 1.27)) hide))
 (property "Value" "GND" (at 234.95 83.74 0) (effects (font (size 1.27 1.27))))
 (property "Footprint" "" (at 234.95 78.74 0) (effects (font (size 1.27 1.27)) hide))
 (property "Datasheet" "" (at 234.95 78.74 0) (effects (font (size 1.27 1.27)) hide))
 (pin "1"))
 (symbol (lib_id "Device:R") (at 256.54 78.74 90) (unit 1)
 (in_bom yes) (on_board yes) (dnp no)
 (property "Reference" "R22" (at 256.54 76.124 90) (effects (font (size 1.27 1.27))))
 (property "Value" "330" (at 256.54 81.356 90) (effects (font (size 1.27 1.27))))
 (property "Footprint" "Resistor_SMD:R_0805_2012Metric_Pad1.20x1.40mm_HandSolder" (at 256.54 78.74 90) (effects (font (size 1.27 1.27)) hide))
 (property "Datasheet" "" (at 256.54 78.74 90) (effects (font (size 1.27 1.27)) hide))
 (pin "1")
 (pin "2"))
 (wire (pts (xy 252.73 78.74) (xy 250.19 78.74)) (stroke (width 0) (type default)))
 (label "NP4_5V" (at 250.19 78.74 180) (fields_autoplaced) (effects (font (size 1.27 1.27)) (justify right bottom)))
 (wire (pts (xy 260.35 78.74) (xy 262.89 78.74)) (stroke (width 0) (type default)))
 (label "NP4_OUT" (at 262.89 78.74 0) (fields_autoplaced) (effects (font (size 1.27 1.27)) (justify left bottom)))
 (symbol (lib_id "Connector_Generic:Conn_01x03") (at 292.1 81.28 0) (unit 1)
 (in_bom yes) (on_board yes) (dnp no)
 (property "Reference" "J9" (at 290.195 75.87 0) (effects (font (size 1.27 1.27))))
 (property "Value" "NP4 5V/DIN/GND" (at 290.195 86.69 0) (effects (font (size 1.27 1.27))))
 (property "Footprint" "Connector_Phoenix_MSTB:PhoenixContact_MSTBA_2,5_3-G-5,08_1x03_P5.08mm_Horizontal" (at 292.1 81.28 0) (effects (font (size 1.27 1.27)) hide))
 (property "Datasheet" "" (at 292.1 81.28 0) (effects (font (size 1.27 1.27)) hide))
 (property "MPN" "Phoenix MSTBA 2,5/3-G-5,08 + MSTB 2,5/3-ST-5,08" (at 292.1 81.28 0) (effects (font (size 1.27 1.27)) hide))
 (pin "1")
 (pin "2")
 (pin "3"))
 (wire (pts (xy 287.02 78.74) (xy 284.48 78.74)) (stroke (width 0) (type default)))
 (symbol (lib_id "power:+5V") (at 284.48 78.74 0) (unit 1)
 (in_bom yes) (on_board yes) (dnp no)
 (property "Reference" "#PWR0519" (at 284.48 75.74 0) (effects (font (size 1.27 1.27)) hide))
 (property "Value" "+5V" (at 284.48 73.74 0) (effects (font (size 1.27 1.27))))
 (property "Footprint" "" (at 284.48 78.74 0) (effects (font (size 1.27 1.27)) hide))
 (property "Datasheet" "" (at 284.48 78.74 0) (effects (font (size 1.27 1.27)) hide))
 (pin "1"))
 (wire (pts (xy 287.02 81.28) (xy 284.48 81.28)) (stroke (width 0) (type default)))
 (label "NP4_OUT" (at 284.48 81.28 180) (fields_autoplaced) (effects (font (size 1.27 1.27)) (justify right bottom)))
 (wire (pts (xy 287.02 83.82) (xy 284.48 83.82)) (stroke (width 0) (type default)))
 (symbol (lib_id "power:GND") (at 284.48 83.82 0) (unit 1)
 (in_bom yes) (on_board yes) (dnp no)
 (property "Reference" "#PWR0520" (at 284.48 80.82 0) (effects (font (size 1.27 1.27)) hide))
 (property "Value" "GND" (at 284.48 88.82 0) (effects (font (size 1.27 1.27))))
 (property "Footprint" "" (at 284.48 83.82 0) (effects (font (size 1.27 1.27)) hide))
 (property "Datasheet" "" (at 284.48 83.82 0) (effects (font (size 1.27 1.27)) hide))
 (pin "1")))
